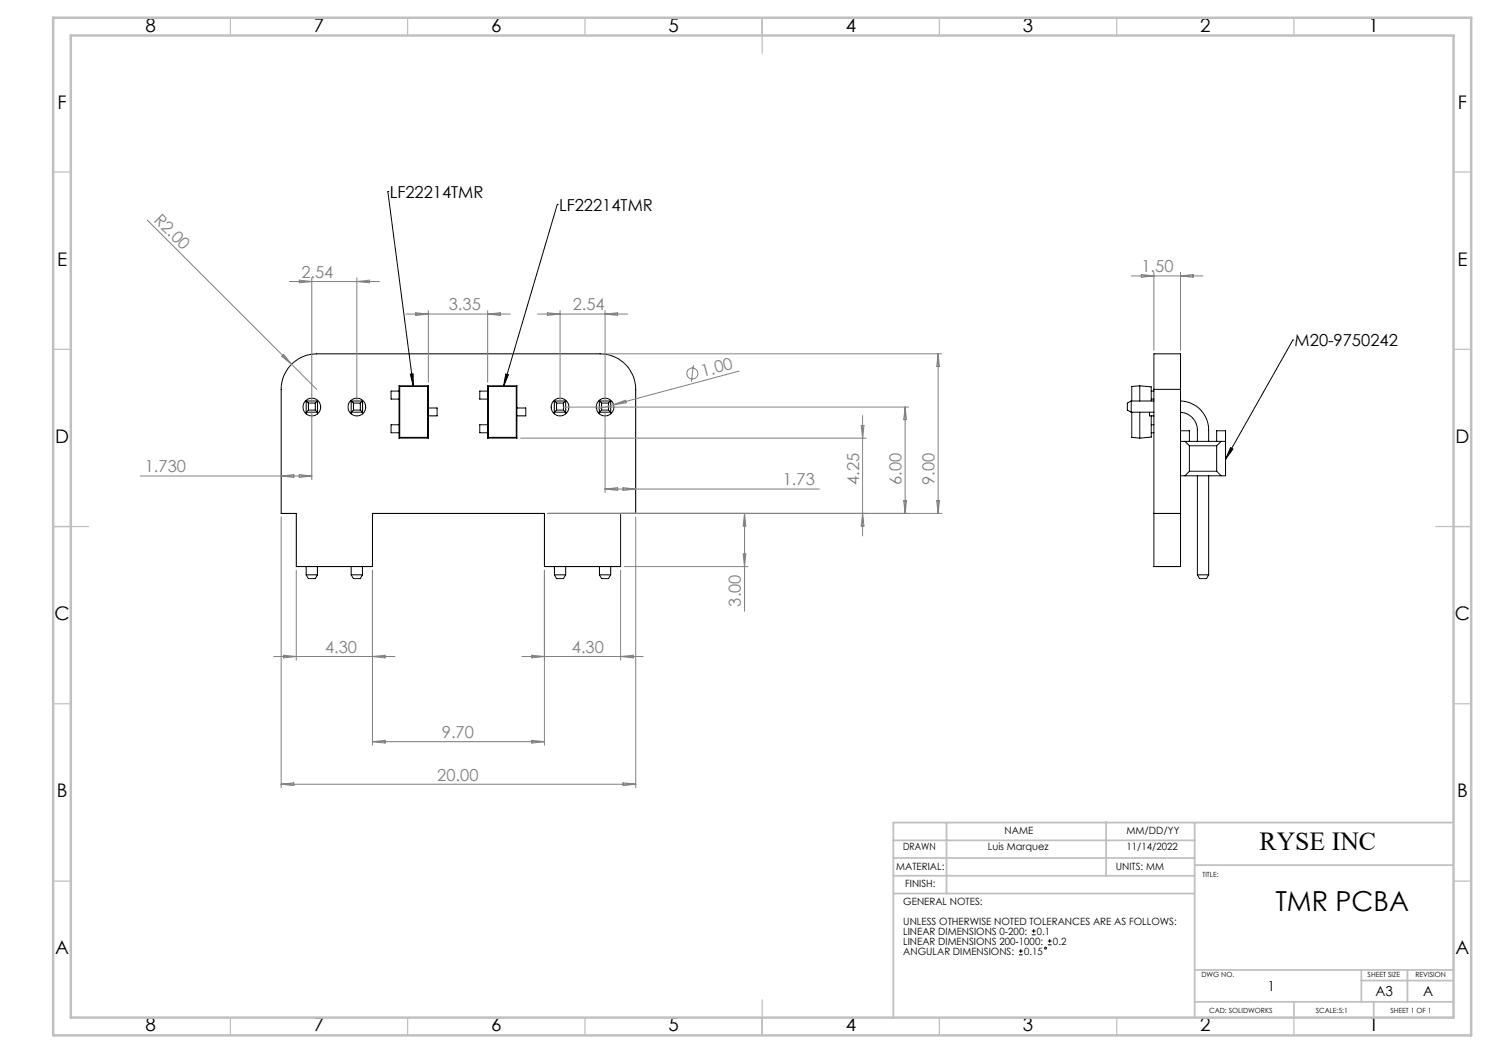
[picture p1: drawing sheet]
<svg xmlns="http://www.w3.org/2000/svg" width="420mm" height="297mm" viewBox="0 0 420 297" stroke-linecap="round" stroke-linejoin="round" font-family="sans-serif">
<g fill="none" stroke="#000" stroke-width=".28">
<path d="M109.4 54h.1M109.4 54l7.2 55M157.2 57.6h.1M157.2 57.6l-15.2 51.4M364.7 95.9h.1M364.7 95.9l-19 33.6M81.9 103.1a10 10 0 0 1 7.4-3.3h80a10 10 0 0 1 10 10v35h-4.3v15h-21.4v-15h-48.5v15h-21.5v-15h-4.3v-35a9.8 9.8 0 0 1 2.6-6.7zM86.4 116.3v.4M86.4 113.1h3.2M86.4 116.3h3.2M86.4 113.1l.6 .6M86.4 113.1v3.2"/>
<path d="M87 115.7h1.9M87 113.7h1.9M87 113.7v2M87 115.7l-.6 .6M88.9 113.7v2M88.9 115.7l.7 .6M89.6 116.3v.4M89.6 113.1l-.7 .6M89.6 113.1v3.2M99.1 116.3v.4M99.1 113.1h3.2M99.1 116.3h3.2"/>
<path d="M99.1 113.1l.6 .6M99.1 113.1v3.2M99.7 115.7h1.9M99.7 113.7h1.9M99.7 113.7v2M99.7 115.7l-.6 .6M101.6 113.7v2M101.6 115.7l.7 .6M102.3 116.3v.4M102.3 113.1l-.7 .6M102.3 113.1v3.2M112.6 108.8h8.2"/>
<path d="M112.6 119.8h-2.3v2.3h2.3M112.6 110.3h-2.3v2.3h2.3M112.6 108.8l.1 .2M112.6 108.8v14.8M112.7 109h7.9M112.7 109v14.4M115.7 105.5l.8-.1 .1 3.6zM120.6 109v14.4M120.8 115.1h2.5v2.2h-2.5M120.8 108.8l-.2 .2M120.8 108.8v14.8M137.5 108.8v14.8"/>
<path d="M137.5 108.8l.3 .2M137.5 108.8h8.3M137.5 119.8h-2.2v2.3h2.2M137.5 110.3h-2.2v2.3h2.2M137.8 109v14.4M137.8 109h7.8M142.7 105.5l.7 .2-1.4 3.3zM145.6 109v14.4M145.8 108.8l-.2 .2M145.8 108.8v14.8M145.8 115.1h2.5v2.2h-2.5M156.4 116.3v.4"/>
<path d="M156.4 113.1h3.2M156.4 116.3h3.2M156.4 113.1l.6 .6M156.4 113.1v3.2M157 115.7h1.9M157 113.7h1.9M157 113.7v2M157 115.7l-.6 .6M158.9 113.7v2M158.9 115.7l.7 .6M159.6 116.3v.4M159.6 113.1l-.7 .6"/>
<path d="M159.6 113.1v3.2M169.1 116.3v.4M169.1 113.1l.6 .6M169.1 113.1h3.2M169.1 113.1v3.2M169.1 116.3h3.2M169.7 115.7h1.9M169.7 113.7v2M169.7 113.7h1.9M169.7 115.7l-.6 .6M171.6 113.7v2M171.6 115.7l.7 .6"/>
<path d="M172.3 116.3v.4M172.3 113.1l-.7 .6M172.3 113.1v3.2M319.1 113.1h6.4M319.1 116.3h6.4M319.1 113.1v3.2M319.1 113.1l-1.1 .6v2l1.1 .6M319.2 116.3v7.1l2.3 .2M321.5 108.8l3.2 .3v4M321.5 108.8v4.3M321.5 116.3v7.3M321.5 108.8l-2.3 .2v4.1"/>
<path d="M324.2 116.3v1h1.3M324.7 119.8h.8M324.7 110.3h.8M324.7 112.6h.8M324.7 117.3v6l-3.2 .3M325.5 109.8v-10h7.5v10M325.5 109.8v50h7.5v-50M325.5 109.8h7.5M333 116.3a5 5 0 0 1 4.7 5v3.2M333 113.1a8.1 8.1 0 0 1 7.9 8.2v3.2M112.6 123.6h8.2M112.7 123.4h7.9"/>
<path d="M112.7 123.4l-.1 .2M120.6 123.4l.2 .2M137.5 123.6h8.3M137.8 123.4h7.8M137.8 123.4l-.3 .2M145.6 123.4l.2 .2M324.7 122.1h.8M333 124.5h12.7M333 121.5h2.5v3M334.3 124.5l1.2 1.2M335.5 132.9l-1.2 1.3M335.5 132.9h7.7"/>
<path d="M335.5 125.7h7.7M335.5 125.7v7.2M337.7 134.2v27.9M340.9 134.2v27.9M343.2 124.5v-3h2.5v12.7h-12.7M343.2 132.9l1.3 1.3M343.2 125.7v7.2M344.5 124.5l-1.3 1.2M347.1 126.3l.7 .3-2.1 2.9zM86.4 159.8v2.3M89.5 159.8v2.3M99.1 159.8v2.3"/>
<path d="M102.2 159.8v2.3M156.4 159.8v2.3M159.6 159.8v2.3M169.1 159.8v2.3M172.3 159.8v2.3M325.5 144.8h7.5M86.4 162.1h3.1M86.4 162.1l.6 1.1h1.9l.6-1.1M99.1 162.1h3.1M99.1 162.1l.6 1.1h1.9l.6-1.1M156.4 162.1h3.2M156.4 162.1l.6 1.1h1.9l.7-1.1"/>
<path d="M169.1 162.1h3.2M169.1 162.1l.6 1.1h1.9l.7-1.1M337.7 162.1h3.2M337.7 162.1l.6 1.1h2l.6-1.1M287.4 269.3h1.1M287.4 268.2h1.1M287.9 267.7v1.1M291 263.7h1.1M291 262.6h1.1M291.6 262.1v1M295.6 266.5h1M295.6 265.4h1"/>
<path d="M296.1 264.9v1.1"/>
<circle cx="88" cy="114.8" r="2.49"/>
<circle cx="100.7" cy="114.8" r="2.49"/>
<circle cx="158" cy="114.8" r="2.49"/>
<circle cx="170.7" cy="114.8" r="2.49"/>
<circle cx="294.9" cy="267.4" r=".26"/>
</g>
<g fill="none" stroke="#808080" stroke-width=".28">
<path d="M41.6 62.1l47.7 47.7M81.6 79.4h25.4M84.4 79l3.5 .4-3.5 .4zM87.9 78.4v35.4M100.6 78.4v35.4M100.6 79.4l3.6-.4v.8zM319.1 77.8h20.2M321.9 77.4l3.6 .4-3.6 .4zM325.5 76.8v22M333 76.8v22M333 77.8l3.5-.4v.8zM114.5 88.6h29.4"/>
<path d="M117.3 88.2l3.5 .4-3.5 .4zM120.8 87.6v20.2M137.5 87.6v20.2M137.5 88.6l3.6-.4v.8zM151.6 88.6h25.4M154.4 88.2l3.6 .4-3.6 .4zM158 87.6v26.2M170.3 99.8h95.3M170.7 87.6v26.2M170.7 88.6l3.5-.4v.8zM264.6 99.8v45M264.6 99.8l.4 3.6h-.8z"/>
<path d="M79.4 100.5l.6-.5 2.2 2.7zM87.9 115.8v19.5M159 114.8h97.3M170.7 115.8v23.1M173.1 114.2l-4.9 1.3M173.1 114.2l3.3-1.3 .2 .7zM195.6 103l-.6 4.7M208.5 104.7l-35.4 9.5M243.3 117.2v34M255.3 114.8v30M255.3 114.8l.4 3.6h-.8zM39.5 134.3h48.4"/>
<path d="M79.3 134.3l3.6-.4v.8zM84.4 133.9l3.5 .4-3.5 .4zM146.8 123.6h97.5M170.7 137.9l3.5-.4v.8zM170.7 137.9h60.4M175.8 137.5l3.5 .4-3.5 .4zM242.9 120h.8l-.4 3.6zM79.3 145.8v76.4M154.6 144.8h111M176.1 159.8h34.9M179.3 145.8v76.4M209.6 156.2h.8l-.4 3.6z"/>
<path d="M210 144.8v27.6M210 144.8l.4 3.6h-.8zM243.3 144.8l.4 3.6h-.8zM254.9 141.2h.8l-.4 3.6zM264.2 141.2h.8l-.4 3.6zM83.6 160.8v25.4M105.1 160.8v49.4M153.6 160.8v49.4M175 160.8v25.4M77.2 185.2h34.2M80 184.8l3.6 .4-3.6 .4zM105.1 185.2l3.5-.4v.8z"/>
<path d="M147.2 185.2h34.2M150 184.8l3.6 .4-3.6 .4zM175 185.2l3.6-.4v.8zM105.1 209.2l3.5-.4v.8zM105.1 209.2h48.5M150 208.8l3.6 .4-3.6 .4zM79.3 221.2h100M79.3 221.2l3.6-.4v.8zM175.8 220.8l3.5 .4-3.5 .4z"/>
<circle cx="195.3" cy="105.4" r="1.55"/>
</g>
<g fill="none" stroke="#c0c0c0" stroke-width=".35">
<path d="M65 5v5M115 5v5M165 5v5M215 5v10M265 5v5M315 5v5M365 5v5M15 48.5h5M410 48.5h5M15 98.5h5M410 98.5h5M15 148.5h10"/>
<path d="M405 148.5h10M15 198.5h5M410 198.5h5M15 248.5h5M410 248.5h5M65 287v5M115 287v5M165 287v5M215 282v10M265 287v5M315 287v5M365 287v5"/>
</g>
<g fill="none" stroke="#c0c0c0" stroke-width=".5">
<path d="M252 237h85M267 232v20M312 231.8v15.2M337 232v54.8M410 232h-158v55M252 252h85M252 247h85M252 242h85M337 244h73M337 273.6h73M384 273.6v9M384 276.6h26"/>
<path d="M397 273.6v9M337 282.6h73M365 282.6v4.4M387.5 282.8v4.2"/>
</g>
<path d="M15 5h400v287h-400zM20 10h390v277h-390z" fill="none" stroke="#c0c0c0" stroke-width=".7"/>
<path d="M142.7 105.5l.7 .2-1.4 3.3zM115.7 105.5l.8-.1 .1 3.6zM347.1 126.3l.7 .3-2.1 2.9z" fill="#000"/>
<text font-size="7.8" x="359.8" y="256.9">TMR PCBA</text>
<text font-size="7.3" x="355.3" y="239.7">RYSE INC</text>
<g font-size="5.3">
<text x="41" y="8.9">8</text>
<text x="88.5" y="8.9">7</text>
<text x="138.5" y="8.9">6</text>
<text x="188.5" y="8.9">5</text>
<text x="238.5" y="8.9">4</text>
<text x="288.5" y="8.9">3</text>
<text x="338.5" y="8.9">2</text>
<text x="386" y="8.9">1</text>
<text x="16.2" y="30.7">F</text>
<text x="411.2" y="30.7">F</text>
<text x="16.1" y="74.9">E</text>
<text x="411.1" y="74.9">E</text>
<text x="15.5" y="124.9">D</text>
<text x="410.5" y="124.9">D</text>
<text x="15.4" y="174.9">C</text>
<text x="410.4" y="174.9">C</text>
<text x="16" y="224.9">B</text>
<text x="411" y="224.9">B</text>
<text x="15.5" y="269.2">A</text>
<text x="410.5" y="269.2">A</text>
<text x="41" y="290.9">8</text>
<text x="88.5" y="290.9">7</text>
<text x="138.5" y="290.9">6</text>
<text x="188.5" y="290.9">5</text>
<text x="238.5" y="290.9">4</text>
<text x="288.5" y="290.9">3</text>
<text x="338.5" y="290.9">2</text>
<text x="386" y="290.9">1</text>
</g>
<g font-size="4.7">
<text x="109.9" y="55.8">LF22214TMR</text>
<text x="157.7" y="59.4">LF22214TMR</text>
<text x="365.2" y="97.6">M20-9750242</text>
</g>
<g font-size="4.7" fill="#808080">
<text x="43.2" y="62.3" transform="rotate(45 43.2 62.3)">R2.00</text>
<text x="322" y="76.8">1.50</text>
<text x="85" y="78.4">2.54</text>
<text x="126.6" y="87.6">3.35</text>
<text x="161.5" y="87.6">2.54</text>
<text x="198.2" y="106.3" transform="rotate(-15 198.2 106.3)">1.00</text>
<text x="40.8" y="133.2">1.730</text>
<text x="220.8" y="136.9">1.73</text>
<text x="242.3" y="136.8" transform="rotate(-90 242.3 136.8)">4.25</text>
<text x="254.3" y="136.8" transform="rotate(-90 254.3 136.8)">6.00</text>
<text x="263.6" y="136.8" transform="rotate(-90 263.6 136.8)">9.00</text>
<text x="209" y="171.1" transform="rotate(-90 209 171.1)">3.00</text>
<text x="91.7" y="184.2">4.30</text>
<text x="161.3" y="184.2">4.30</text>
<text x="124.6" y="208.2">9.70</text>
<text x="123.3" y="220.2">20.00</text>
</g>
<g font-size="3.9">
<text x="357.6" y="279.6">1</text>
<text x="388" y="280.8">A3</text>
<text x="401.4" y="280.9">A</text>
</g>
<g font-size="2.8">
<text x="254.8" y="239.8">DRAWN</text>
<text x="278.6" y="239.8">Luis Marquez</text>
<text x="283.3" y="235.2">NAME</text>
<text x="317.8" y="235.2">MM/DD/YY</text>
<text x="317.8" y="239.8">11/14/2022</text>
<text x="252.8" y="245.3">MATERIAL:</text>
<text x="314.7" y="245.4">UNITS: MM</text>
<text x="255.4" y="250.2">FINISH:</text>
<text x="254.8" y="255.2">GENERAL NOTES:</text>
<text x="254.8" y="260.8">UNLESS OTHERWISE NOTED TOLERANCES ARE AS FOLLOWS:</text>
<text x="254.8" y="263.6">LINEAR DIMENSIONS 0-200:</text>
<text x="292.5" y="263.6">0.1</text>
<text x="254.8" y="269.3">ANGULAR DIMENSIONS:</text>
<text x="254.8" y="266.5">LINEAR DIMENSIONS 200-1000:</text>
<text x="288.9" y="269.3">0.15</text>
<text x="297" y="266.5">0.2</text>
</g>
<g font-size="2">
<text x="339.2" y="247.5">TITLE:</text>
<text x="338.9" y="275.5">DWG NO.</text>
<text x="385.8" y="275.5">SHEET SIZE</text>
<text x="399.3" y="275.5">REVISION</text>
<text x="341" y="285.6">CAD: SOLIDWORKS</text>
<text x="371.1" y="285.6">SCALE:5:1</text>
<text x="392.2" y="285.6">SHEET 1 OF 1</text>
</g>
</svg>
